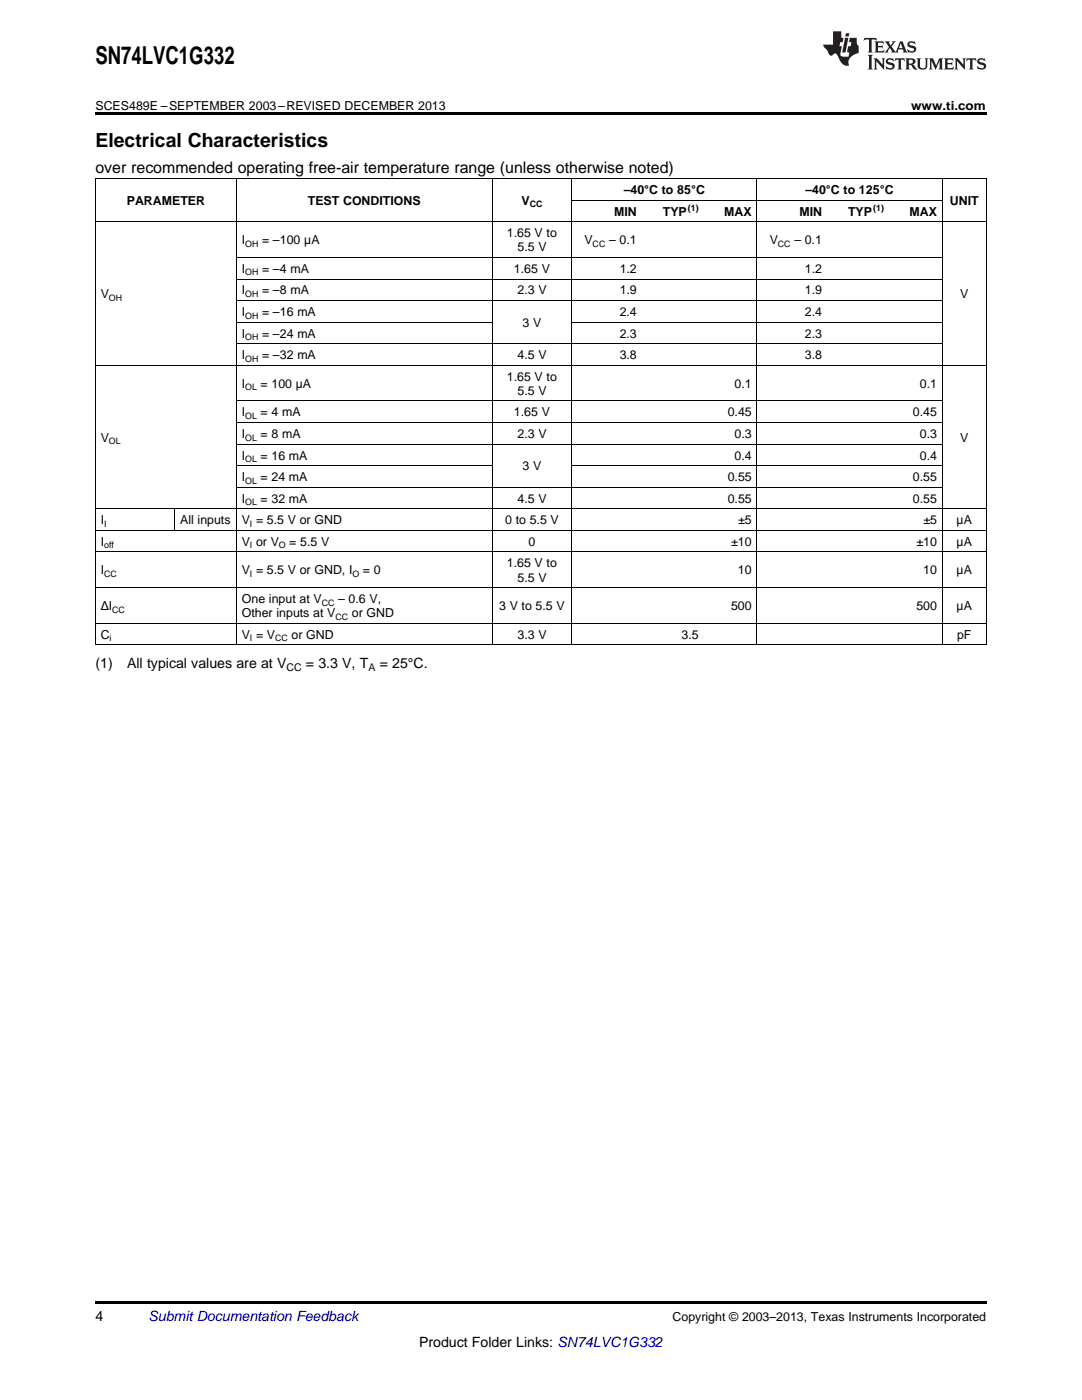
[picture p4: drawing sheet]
<svg xmlns="http://www.w3.org/2000/svg" width="216mm" height="279mm" viewBox="0 0 216 279" stroke-linecap="round" stroke-linejoin="round" font-family="sans-serif">
<path d="M19 22.5h177.8v.5h-177.8zM19 259.7h177.8v.5h-177.8z" fill="#000"/>
<g fill="none" stroke="#000" stroke-width=".2">
<path d="M19 35.6h177.8M19.1 35.7v93.1M47.1 35.7v93.1M98.2 35.7v93.1M114 35.7v93.1M114.1 40h73.9M151 35.7v93.1M188 35.7v93.1M196.8 35.7v93.1M19 44.3h177.8M47.2 60h140.8M47.2 55.7h140.8"/>
<path d="M47.2 51.4h140.8M19 72.9h177.8M47.2 68.6h140.8M47.2 64.3h51M114.1 64.3h73.9M47.2 97.2h140.8M47.2 92.9h51M47.2 88.6h140.8M47.2 84.3h140.8M47.2 80h140.8M114.1 92.9h73.9M19 117.3h177.8"/>
<path d="M19 110.2h177.8M19 105.9h177.8M19 101.5h177.8M34.8 101.6v4.3M19 128.7h177.8M19 124.4h177.8"/>
</g>
<g fill="#231f20">
<path d="M172.5 7.6l-.1 .5 .4-.2h.6v.1v2.1l-.2 .4h.9l-.2-.4v-2.1l.1-.1h.5l.5 .2-.2-.5zM174.5 8.3l.2 .3v1.5l-.2 .4h1.8l.2-.6a1.04 1.04 0 0 1-1.3 .2v-.7h.6l.3 .2v-.6l-.3 .2h-.6v-.6l.8-.1 .4 .3-.2-.5zM176.5 8.3l.9 1.1-.9 1.1h.8l-.2-.2 .4-.7 .5 .7-.2 .2h1.5l-.2-.2 .2-.4h.9l.1 .4-.2 .2h1l-.3-.3-.7-1.9h-.5l-.9 2-.8-1 .9-1h-.8l.1 .3-.4 .5-.3-.6 .1-.2zM179.7 8.6l.4 1h-.7zM181.3 8.4a.63 .63 0 0 0-.2 .7 .63 .63 0 0 0 .6 .4l.6 .2 .1 .2a.75 .75 0 0 1-.7 .4 .75 .75 0 0 1-.6-.5l.1 .7 .1-.1a1.11 1.11 0 0 0 1.5-.6 1.13 1.13 0 0 0-1.2-.8l-.1-.4a1.04 1.04 0 0 1 1.2 .2l-.2-.5-.2 .1-.4-.2zM173.2 10.9l.2 .4v2.2l-.2 .4h1l-.3-.4v-2.2l.3-.4zM174.3 11.6l.3 .4v1.5l-.3 .4h.8l-.2-.4v-1.3l1.5 1.7v-1.9l.2-.4h-.7l.2 .4v.9l-1.1-1.3zM177 11.8a.62 .62 0 0 0-.2 .7 .62 .62 0 0 0 .6 .4l.6 .1 .1 .3a.76 .76 0 0 1-.7 .3 .76 .76 0 0 1-.7-.4l.2 .7 .1-.1a1.11 1.11 0 0 0 1.5-.6 1.13 1.13 0 0 0-1.2-.8l-.1-.4a1.04 1.04 0 0 1 1.2 .2l-.2-.6-.2 .1-.5-.1zM178.7 11.6l-.2 .6a.61 .61 0 0 1 .8-.3v1.6l-.2 .4h.9l-.2-.4v-1.6a.63 .63 0 0 1 .7 .3l-.1-.6zM180.6 11.6l.3 .4v1.5l-.3 .4h1l-.2-.2-.1-.8 .6 .2a.76 .76 0 0 0 1.2 .7l-1-1a.58 .58 0 0 0 .6-.5 .58 .58 0 0 0-.5-.6zM181.4 11.9h.1a.45 .45 0 0 1 .5 .1 .45 .45 0 0 1 .1 .5l-.8 .2zM182.9 11.6l.2 .2a2.17 2.17 0 0 0 .3 1.9 .99 .99 0 0 0 1.6-.6v-1.1l.2-.4h-.7l.2 .2a1.92 1.92 0 0 1-.2 1.8 .6 .6 0 0 1-.9-.5v-1.1l.2-.4zM185.4 11.6l.2 .4v1.5l-.2 .4h.7l-.2-.4v-1.4l.8 1.8 .8-1.8v1.4l-.2 .4h.9l-.2-.4v-1.5l.2-.4h-.8l-.6 1.5-.6-1.5zM188.4 11.6l.2 .4v1.5l-.2 .4h1.8l.1-.6a1.04 1.04 0 0 1-1.2 .1v-.6h.5l.4 .2v-.6l-.4 .2h-.5v-.7h.8l.3 .3-.1-.6zM190.5 11.6l.2 .4v1.5l-.2 .4h.7l-.2-.4v-1.3l1.5 1.7v-1.9l.2-.4h-.7l.2 .4v.9l-1.1-1.3zM192.9 11.6l-.1 .6a.61 .61 0 0 1 .7-.3l.1 1.6-.3 .4h1l-.3-.4 .1-1.6a.63 .63 0 0 1 .7 .3l-.1-.6zM195.2 11.8a.62 .62 0 0 0-.2 .7 .62 .62 0 0 0 .6 .4l.6 .1 .1 .3a.76 .76 0 0 1-.7 .3 .76 .76 0 0 1-.6-.4l.1 .7 .1-.1a1.11 1.11 0 0 0 1.6-.6 1.13 1.13 0 0 0-1.3-.8l-.1-.4a1.04 1.04 0 0 1 1.2 .2l-.1-.6-.2 .1-.5-.1z"/>
<path d="M166.2 6.3v2.6h-1.9v.4l.8 .9a.91 .91 0 0 0 1 .8 .56 .56 0 0 1 .5-.3 .56 .56 0 0 1 .5 .3l.4 .8a1.53 1.53 0 0 0 1.9 1.2 1.54 1.54 0 0 1 1-2.1l.9-.3v-1.4a1.52 1.52 0 0 1-.4-1.6h-1.3l-.2 .8h.5l-.2 .8h-.5l-.1 1v.2l.4 .1-.2 .8a1.93 1.93 0 0 1-1.6-.3l.3-1.8h-.5l.2-.8h.4l.2-.8h-.4v-1.3zM168.6 7.6l-.6 2.9h.7l.6-2.9zM168.8 6.6l-.1 .7h.6l.2-.7z"/>
</g>
<text font-size="4.9" x="19" y="12.8">SN74LVC1G332</text>
<text font-size="3.9" x="19" y="29.3">Electrical Characteristics</text>
<text font-size="3.2" x="19" y="34.4">over recommended operating free-air temperature range (unless otherwise noted)</text>
<g font-size="2.8">
<text x="19" y="133.3">(1)</text>
<text x="25.4" y="133.3">All typical values are at V</text>
<text x="61" y="133.3">= 3.3 V, T</text>
<text x="75.8" y="133.3">= 25°C.</text>
<text x="19" y="263.6">4</text>
<text x="83.6" y="268.9">Product Folder Links: SN74LVC1G332</text>
</g>
<text font-size="2.8" fill="#0000c8" x="29.6" y="263.6">Submit Documentation Feedback</text>
<g font-size="2.5">
<text x="19" y="21.9">SCES489E –SEPTEMBER 2003–REVISED DECEMBER 2013</text>
<text x="181.8" y="21.9">www.ti.com</text>
<text x="25.3" y="40.9">PARAMETER</text>
<text x="61.4" y="40.9">TEST CONDITIONS</text>
<text x="104.1" y="40.9">V</text>
<text x="124.5" y="38.7">–40°C to 85°C</text>
<text x="160.7" y="38.7">–40°C to 125°C</text>
<text x="189.5" y="40.9">UNIT</text>
<text x="101.1" y="47.3">1.65 V to</text>
<text x="122.6" y="43">MIN</text>
<text x="132.3" y="43">TYP</text>
<text x="144.5" y="43">MAX</text>
<text x="159.5" y="43">MIN</text>
<text x="169.2" y="43">TYP</text>
<text x="181.5" y="43">MAX</text>
<text x="48.3" y="48.8">I</text>
<text x="52.3" y="48.8">= –100 µA</text>
<text x="103.3" y="50.2">5.5 V</text>
<text x="116.6" y="48.8">V</text>
<text x="121.5" y="48.8">– 0.1</text>
<text x="153.6" y="48.8">V</text>
<text x="158.5" y="48.8">– 0.1</text>
<text x="20.1" y="59.5">V</text>
<text x="48.3" y="54.5">I</text>
<text x="48.3" y="58.8">I</text>
<text x="52.3" y="54.5">= –4 mA</text>
<text x="52.3" y="58.8">= –8 mA</text>
<text x="102.6" y="54.5">1.65 V</text>
<text x="103.3" y="58.8">2.3 V</text>
<text x="123.6" y="54.5">1.2</text>
<text x="123.6" y="58.8">1.9</text>
<text x="160.6" y="54.5">1.2</text>
<text x="160.6" y="58.8">1.9</text>
<text x="191.6" y="59.5">V</text>
<text x="48.3" y="63.1">I</text>
<text x="52.3" y="63.1">= –16 mA</text>
<text x="104.3" y="65.2">3 V</text>
<text x="123.6" y="63.1">2.4</text>
<text x="160.6" y="63.1">2.4</text>
<text x="48.3" y="67.4">I</text>
<text x="48.3" y="71.7">I</text>
<text x="52.3" y="67.4">= –24 mA</text>
<text x="52.3" y="71.7">= –32 mA</text>
<text x="103.3" y="71.7">4.5 V</text>
<text x="123.6" y="67.4">2.3</text>
<text x="123.6" y="71.7">3.8</text>
<text x="160.6" y="67.4">2.3</text>
<text x="160.6" y="71.7">3.8</text>
<text x="48.3" y="77.4">I</text>
<text x="52" y="77.4">= 100 µA</text>
<text x="101.1" y="76">1.65 V to</text>
<text x="146.6" y="77.4">0.1</text>
<text x="183.6" y="77.4">0.1</text>
<text x="48.3" y="83.1">I</text>
<text x="52" y="83.1">= 4 mA</text>
<text x="102.6" y="83.1">1.65 V</text>
<text x="103.3" y="78.8">5.5 V</text>
<text x="145.2" y="83.1">0.45</text>
<text x="182.2" y="83.1">0.45</text>
<text x="20.1" y="88.2">V</text>
<text x="48.3" y="87.4">I</text>
<text x="52" y="87.4">= 8 mA</text>
<text x="103.3" y="87.4">2.3 V</text>
<text x="146.6" y="87.4">0.3</text>
<text x="183.6" y="87.4">0.3</text>
<text x="191.6" y="88.2">V</text>
<text x="48.3" y="91.7">I</text>
<text x="52" y="91.7">= 16 mA</text>
<text x="104.3" y="93.9">3 V</text>
<text x="146.6" y="91.7">0.4</text>
<text x="183.6" y="91.7">0.4</text>
<text x="48.3" y="96">I</text>
<text x="48.3" y="100.3">I</text>
<text x="52" y="96">= 24 mA</text>
<text x="52" y="100.3">= 32 mA</text>
<text x="103.3" y="100.3">4.5 V</text>
<text x="145.2" y="96">0.55</text>
<text x="145.2" y="100.3">0.55</text>
<text x="182.2" y="96">0.55</text>
<text x="182.2" y="100.3">0.55</text>
<text x="20.1" y="104.6">I</text>
<text x="35.9" y="104.6">All inputs</text>
<text x="48.3" y="104.6">V = 5.5 V or GND</text>
<text x="100.8" y="104.6">0 to 5.5 V</text>
<text x="147.3" y="104.6">±5</text>
<text x="184.3" y="104.6">±5</text>
<text x="190.9" y="104.6">µA</text>
<text x="20.1" y="108.9">I</text>
<text x="48.3" y="108.9">V or V</text>
<text x="57.7" y="108.9">= 5.5 V</text>
<text x="101.1" y="113.2">1.65 V to</text>
<text x="105.5" y="108.9">0</text>
<text x="145.9" y="108.9">±10</text>
<text x="182.9" y="108.9">±10</text>
<text x="190.9" y="108.9">µA</text>
<text x="20.1" y="114.7">I</text>
<text x="48.3" y="114.7">V = 5.5 V or GND, I</text>
<text x="72.4" y="114.7">= 0</text>
<text x="103.3" y="116.1">5.5 V</text>
<text x="147.2" y="114.7">10</text>
<text x="184.2" y="114.7">10</text>
<text x="190.9" y="114.7">µA</text>
<text x="20.1" y="121.8">ΔI</text>
<text x="48.3" y="120.4">One input at V</text>
<text x="48.3" y="123.2">Other inputs at V</text>
<text x="67.5" y="120.4">– 0.6 V,</text>
<text x="70.2" y="123.2">or GND</text>
<text x="99.6" y="121.8">3 V to 5.5 V</text>
<text x="145.9" y="121.8">500</text>
<text x="182.8" y="121.8">500</text>
<text x="190.9" y="121.8">µA</text>
<text x="20.1" y="127.5">C</text>
<text x="48.3" y="127.5">V = V</text>
<text x="58.2" y="127.5">or GND</text>
<text x="103.3" y="127.5">3.3 V</text>
<text x="136" y="127.5">3.5</text>
<text x="191" y="127.5">pF</text>
<text x="134.2" y="263.6">Copyright © 2003–2013, Texas Instruments Incorporated</text>
</g>
<g font-size="2.1">
<text x="57.1" y="133.9">CC</text>
<text x="73.5" y="133.9">A</text>
</g>
<g font-size="1.8">
<text x="105.7" y="41.4">CC</text>
<text x="137.3" y="42.1">(1)</text>
<text x="174.2" y="42.1">(1)</text>
<text x="48.9" y="49.2">OH</text>
<text x="118.3" y="49.2">CC</text>
<text x="155.2" y="49.2">CC</text>
<text x="48.9" y="55">OH</text>
<text x="48.9" y="59.3">OH</text>
<text x="21.7" y="60">OH</text>
<text x="48.9" y="63.6">OH</text>
<text x="48.9" y="67.9">OH</text>
<text x="48.9" y="72.2">OH</text>
<text x="48.9" y="77.9">OL</text>
<text x="48.9" y="83.6">OL</text>
<text x="21.7" y="88.7">OL</text>
<text x="48.9" y="87.9">OL</text>
<text x="48.9" y="92.2">OL</text>
<text x="48.9" y="96.5">OL</text>
<text x="48.9" y="100.8">OL</text>
<text x="20.8" y="105.1">I</text>
<text x="49.9" y="105.1">I</text>
<text x="20.8" y="109.4">off</text>
<text x="49.9" y="109.4">I</text>
<text x="55.6" y="109.4">O</text>
<text x="20.8" y="115.1">CC</text>
<text x="49.9" y="115.1">I</text>
<text x="70.3" y="115.1">O</text>
<text x="22.4" y="122.3">CC</text>
<text x="64.2" y="120.9">CC</text>
<text x="66.9" y="123.7">CC</text>
<text x="21.9" y="128">i</text>
<text x="49.9" y="128">I</text>
<text x="54.9" y="128">CC</text>
</g>
</svg>
